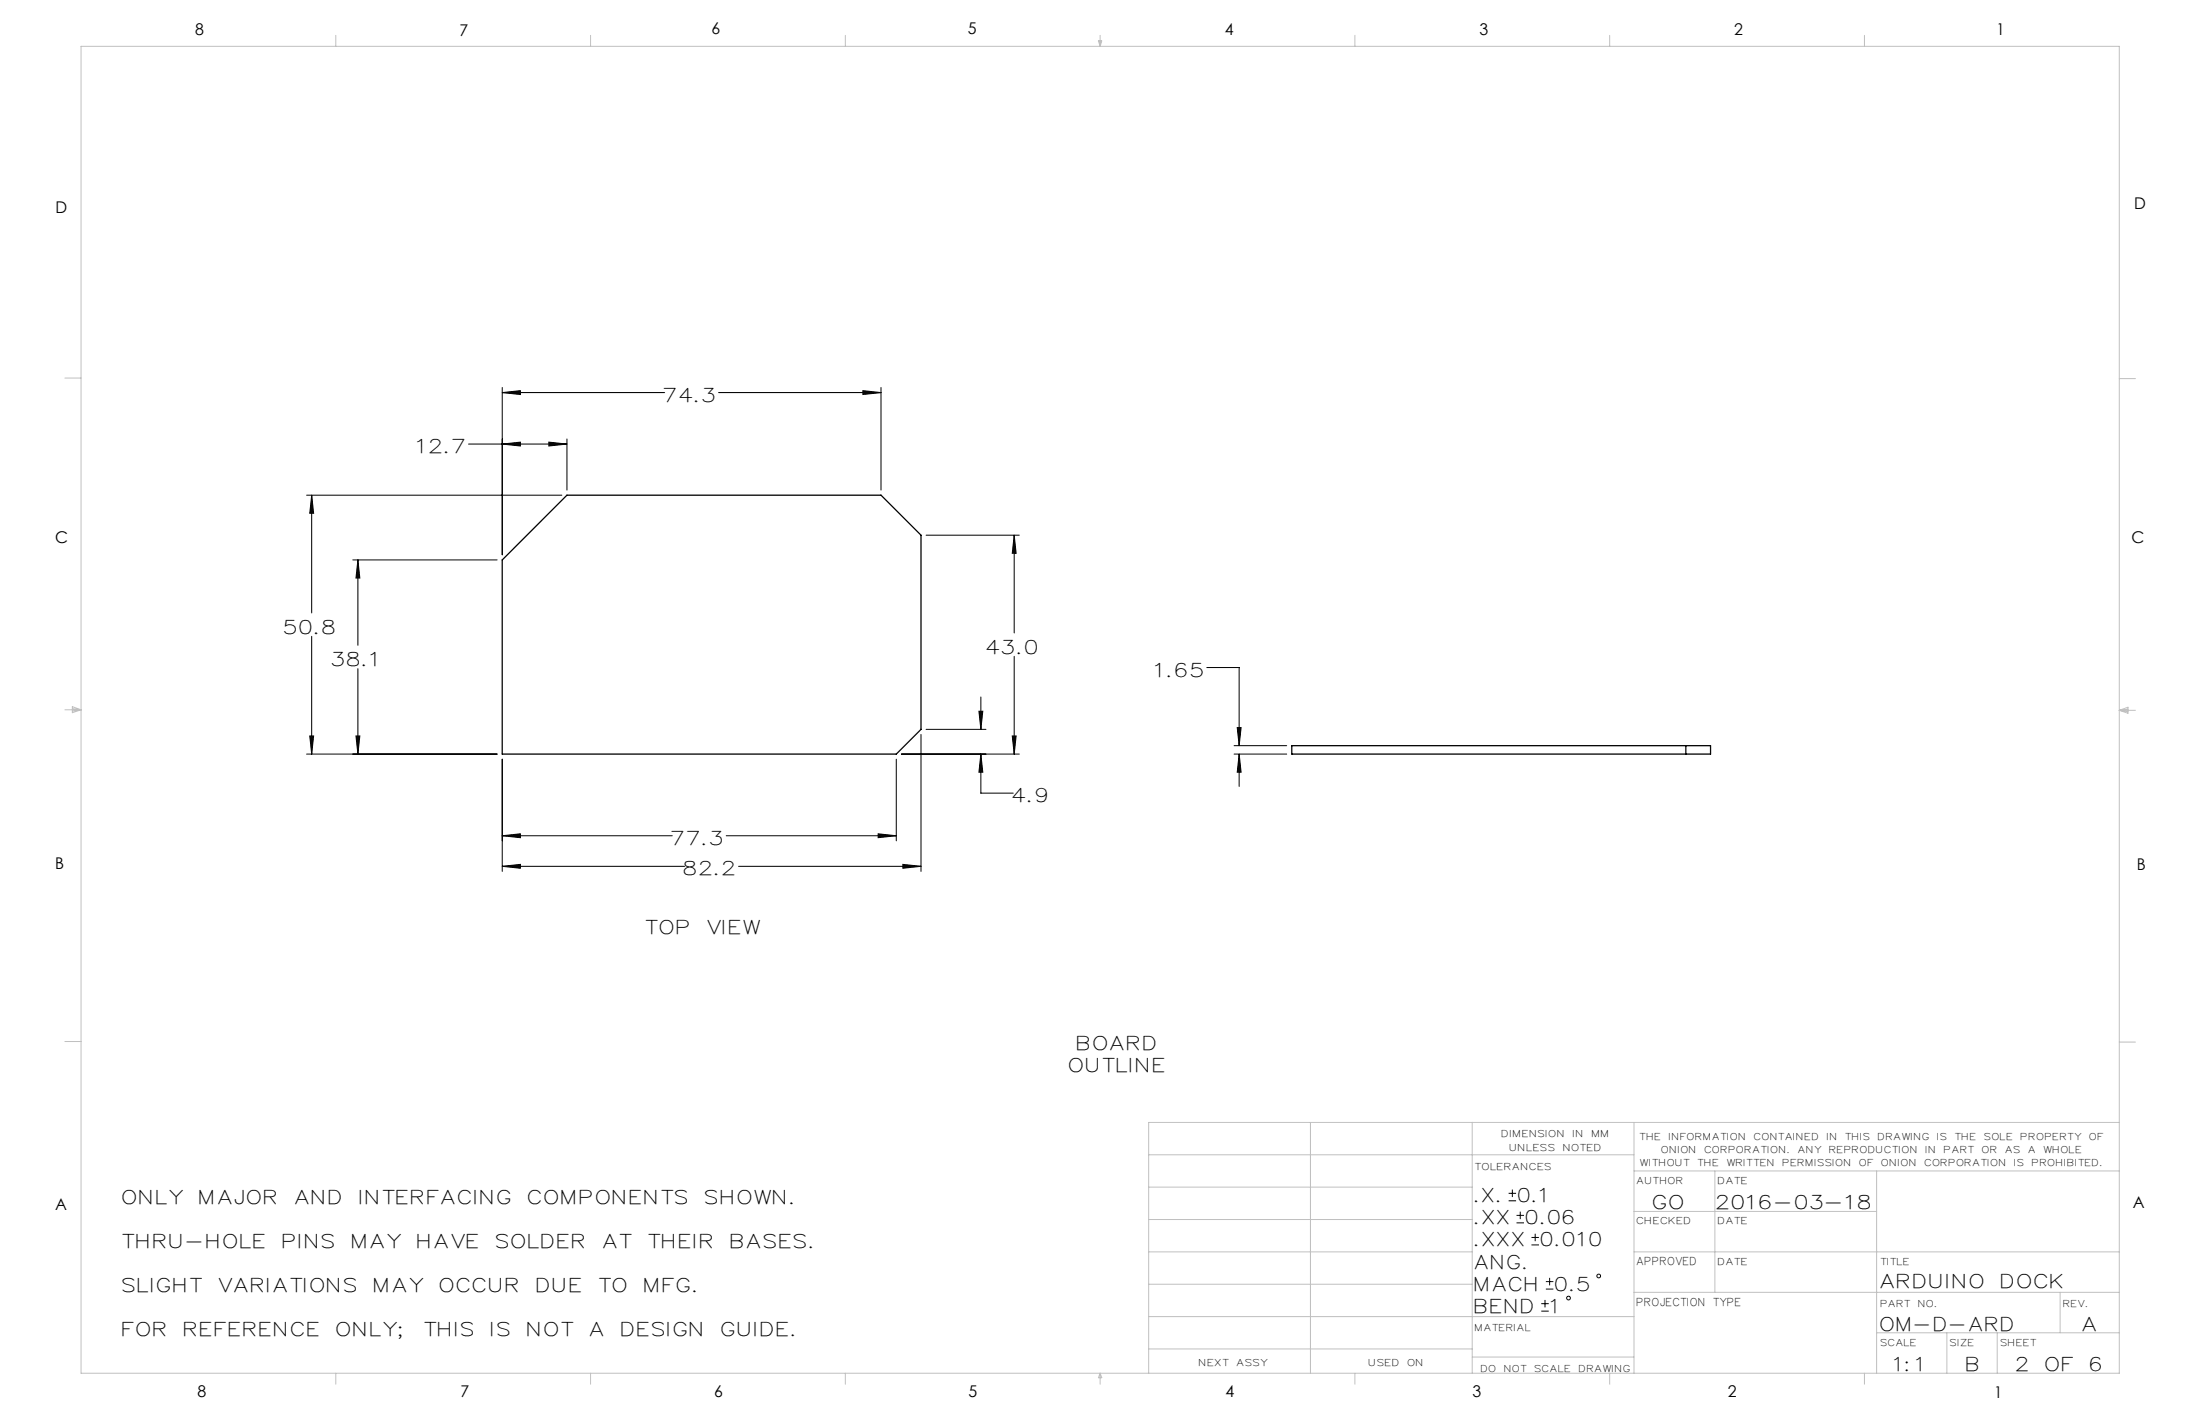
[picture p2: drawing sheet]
<svg xmlns="http://www.w3.org/2000/svg" width="432mm" height="279mm" viewBox="0 0 432 279" stroke-linecap="round" stroke-linejoin="round" font-family="sans-serif">
<g fill="none" stroke="#000" stroke-width=".2">
<path d="M98.6 77l3.5-.4v.8zM98.6 76v32.9M98.6 77h31.9M141 77h31.9M169.4 76.6l3.5 .4-3.5 .4zM172.9 76v20.2M60.2 97.2h50.1M61.2 97.2l.4 3.5h-.8zM61.2 97.2v23.1M92 87.1h19.3M98.6 87.1l3.5-.4v.8zM107.7 86.7l3.6 .4-3.6 .4z"/>
<path d="M111.3 86.1v10.1M69.2 109.9h28.4M70.2 109.9l.4 3.5h-.7zM70.2 109.9v16.7M181.8 105h18.3M199.1 105l.3 3.6h-.7zM199.1 105v19.2M61.2 124.8v23.2M70.2 131.2v16.8M192.1 139.6h.8l-.4 3.5zM192.5 136.8v6.3M199.1 128.8v19.2"/>
<path d="M236.9 131h6.3v15.3M60.2 148h37.4M60.8 144.4h.8l-.4 3.6zM69.9 144.4h.7l-.4 3.6zM98.6 149v22M175.9 149v16M176.9 148h23.2M180.8 144.1v26.9M181.8 143.1h11.7M192.5 148l.4 3.5h-.8zM192.5 148v7.6h6.4M198.7 144.4h.7l-.3 3.6z"/>
<path d="M242.2 148h10.3M242.2 146.3h10.3M242.8 142.8h.8l-.4 3.5zM243.2 148l.4 3.5h-.8zM243.2 148v6.3M98.6 170l3.5-.4v.8zM98.6 164l3.5-.4v.8zM98.6 170h35.8M98.6 164h33.4M142.5 164h33.4M145 170h35.8M172.4 163.6l3.5 .4-3.5 .4z"/>
<path d="M177.2 169.6l3.6 .4-3.6 .4zM296.1 235.6h1.5M296.1 234.1h1.5M296.8 233.4v1.5M297.7 239.9h1.4M297.7 238.5h1.4M298.4 237.7v1.5M300.6 244.3h1.5M300.6 242.8h1.5M301.3 242.1v1.4M302.5 257.3h1.5M302.5 255.8h1.5"/>
<path d="M303.2 255.1v1.4M303.4 252.9h1.5M303.4 251.5h1.5M304.1 250.7v1.5"/>
<circle cx="307.9" cy="254.7" r=".37"/>
<circle cx="313.8" cy="250.4" r=".37"/>
</g>
<g fill="none" stroke="#c0c0c0" stroke-width=".2">
<path d="M15.9 9.1h400.1v260.3h-400.1zM65.9 6.9v2.2M115.9 6.9v2.2M165.9 6.9v2.2M215.6 8h.6l-.3 1.1zM215.7 8l.2 1.1M215.9 6.9v2.2M216 8l-.1 1.1M265.9 6.9v2.2M315.9 6.9v2.2M365.9 6.9v2.2M12.7 74.2h3.2"/>
<path d="M416 74.3h3.1M12.7 139.3h3.2M14.2 139l1.7 .3M14.2 138.7l1.7 .6-1.7 .5zM15.9 139.3l-1.7 .2M416 139.4h3.1M416 139.4l1.7-.6v1.1zM416 139.4l1.7 .2M417.7 139.1l-1.7 .3M12.7 204.4h3.2M416 204.5h3.1M225.5 226.6h95.2"/>
<path d="M225.5 239.3h63.5M225.5 232.9h63.5M257.2 220.2v49.2M289 220.2v49.2M320.7 220.2v49.2M320.7 237.7h47.6M320.7 229.8h95.3M336.6 229.8v23.8M368.3 229.8v39.6M416 220.2h-190.5v49.2M225.5 258.3h95.2M225.5 245.6h63.5"/>
<path d="M225.5 252h63.5M320.7 253.6h95.3M320.7 245.6h95.3M404.3 253.6v7.9M65.9 269.4v2.2M115.9 269.4v2.2M165.9 269.4v2.2M215.9 269.4v2.2M215.9 269.4l.3 .9h-.6zM225.5 264.7h63.5M265.9 269.4v2.2M289 266.3h31.7"/>
<path d="M315.9 269.4v2.2M365.9 269.4v2.2M368.3 261.5h47.7M382.1 261.5v7.9M392 261.5v7.9"/>
</g>
<path d="M98.6 170l3.5-.4v.8zM177.2 169.6l3.6 .4-3.6 .4zM69.9 144.4h.7l-.4 3.6zM70.2 109.9l.4 3.5h-.7zM61.2 97.2l.4 3.5h-.8zM60.8 144.4h.8l-.4 3.6zM199.1 105l.3 3.6h-.7zM198.7 144.4h.7l-.3 3.6zM98.6 87.1l3.5-.4v.8zM107.7 86.7l3.6 .4-3.6 .4zM98.6 77l3.5-.4v.8zM169.4 76.6l3.5 .4-3.5 .4zM98.6 164l3.5-.4v.8zM172.4 163.6l3.5 .4-3.5 .4zM192.5 148l.4 3.5h-.8zM192.1 139.6h.8l-.4 3.5zM242.8 142.8h.8l-.4 3.5zM243.2 148l.4 3.5h-.8z" fill="#000"/>
<path d="M98.6 109.9l12.7-12.7h61.6l7.9 7.8v38.1l-4.9 4.9h-77.3zM253.5 146.3h82.2v1.7h-82.2zM330.9 146.3v1.7" fill="none" stroke="#000" stroke-width=".25"/>
<g font-size="3.7">
<text x="130.5" y="78.8">74.3</text>
<text x="82" y="88.9">12.7</text>
<text x="55.9" y="124.3">50.8</text>
<text x="65.3" y="130.7">38.1</text>
<text x="193.8" y="128.3">43.0</text>
<text x="226.9" y="132.7">1.65</text>
<text x="198.9" y="157.4">4.9</text>
<text x="132" y="165.7">77.3</text>
<text x="134.4" y="171.8">82.2</text>
<text x="126.9" y="183.3">TOP</text>
<text x="139" y="183.3">VIEW</text>
<text x="211.5" y="206">BOARD</text>
<text x="210" y="210.3">OUTLINE</text>
<text x="24.2" y="236.2">ONLY</text>
<text x="39.3" y="236.2">MAJOR</text>
<text x="58" y="236.2">AND</text>
<text x="70.7" y="236.2">INTERFACING</text>
<text x="103.8" y="236.2">COMPONENTS</text>
<text x="138.6" y="236.2">SHOWN.</text>
<text x="289.6" y="235.9">.X.</text>
<text x="298.1" y="235.9">0.1</text>
<text x="324.6" y="237.1">GO</text>
<text x="337" y="237.1">2016-03-18</text>
<text x="24.2" y="244.9">THRU-HOLE</text>
<text x="55.6" y="244.9">PINS</text>
<text x="69.2" y="244.9">MAY</text>
<text x="82.1" y="244.9">HAVE</text>
<text x="97.5" y="244.9">SOLDER</text>
<text x="118.5" y="244.9">AT</text>
<text x="127.4" y="244.9">THEIR</text>
<text x="143.6" y="244.9">BASES.</text>
<text x="289.6" y="244.6">.XXX</text>
<text x="289.6" y="240.2">.XX</text>
<text x="299.6" y="240.2">0.06</text>
<text x="302.6" y="244.6">0.010</text>
<text x="289.6" y="248.9">ANG.</text>
<text x="24.2" y="253.5">SLIGHT</text>
<text x="43.1" y="253.5">VARIATIONS</text>
<text x="73.6" y="253.5">MAY</text>
<text x="86.4" y="253.5">OCCUR</text>
<text x="105.5" y="253.5">DUE</text>
<text x="117.7" y="253.5">TO</text>
<text x="126.6" y="253.5">MFG.</text>
<text x="289.6" y="257.6">BEND</text>
<text x="289.6" y="253.2">MACH</text>
<text x="304.5" y="257.6">1</text>
<text x="305.4" y="253.2">0.5</text>
<text x="369.2" y="252.8">ARDUINO</text>
<text x="392.9" y="252.8">DOCK</text>
<text x="24.2" y="262.2">FOR</text>
<text x="36.3" y="262.2">REFERENCE</text>
<text x="66.2" y="262.2">ONLY;</text>
<text x="83.4" y="262.2">THIS</text>
<text x="96.6" y="262.2">IS</text>
<text x="103.7" y="262.2">NOT</text>
<text x="115.9" y="262.2">A</text>
<text x="122.1" y="262.2">DESIGN</text>
<text x="141.7" y="262.2">GUIDE.</text>
<text x="369.2" y="261.2">OM-D-ARD</text>
<text x="408.9" y="261.2">A</text>
<text x="371.9" y="269.1">1:1</text>
<text x="386.1" y="269.1">B</text>
<text x="395.9" y="269.1">2</text>
<text x="401.6" y="269.1">OF</text>
<text x="410.4" y="269.1">6</text>
</g>
<g font-size="3.2">
<text x="38.3" y="6.9">8</text>
<text x="90.2" y="7">7</text>
<text x="139.7" y="6.8">6</text>
<text x="190" y="6.8">5</text>
<text x="240.4" y="6.8">4</text>
<text x="290.4" y="6.9">3</text>
<text x="340.4" y="6.8">2</text>
<text x="391.9" y="6.9">1</text>
<text x="10.9" y="41.8">D</text>
<text x="418.9" y="41">D</text>
<text x="10.9" y="106.5">C</text>
<text x="418.4" y="106.6">C</text>
<text x="10.8" y="170.4">B</text>
<text x="419.4" y="170.8">B</text>
<text x="10.8" y="237.4">A</text>
<text x="418.6" y="237">A</text>
<text x="38.8" y="274.1">8</text>
<text x="90.4" y="274.1">7</text>
<text x="140.2" y="274.1">6</text>
<text x="190.1" y="274.1">5</text>
<text x="240.5" y="274.1">4</text>
<text x="289" y="274.1">3</text>
<text x="339.1" y="274.1">2</text>
<text x="391.4" y="274.4">1</text>
</g>
<g font-size="2.1">
<text x="321.3" y="248.2">APPROVED</text>
<text x="321.3" y="256.3">PROJECTION TYPE</text>
</g>
<g font-size="1.8">
<text x="294.9" y="223.2">DIMENSION</text>
<text x="296.4" y="225.8">UNLESS</text>
<text x="306.9" y="225.8">NOTED</text>
<text x="308.8" y="223.2">IN</text>
<text x="312.5" y="223.2">MM</text>
<text x="321.9" y="223.6">THE</text>
<text x="326.2" y="226.2">ONION</text>
<text x="327.7" y="223.6">INFORMATION</text>
<text x="334.7" y="226.2">CORPORATION.</text>
<text x="344.4" y="223.6">CONTAINED</text>
<text x="353" y="226.2">ANY</text>
<text x="358.7" y="223.6">IN</text>
<text x="359.1" y="226.2">REPRODUCTION</text>
<text x="362.3" y="223.6">THIS</text>
<text x="368.7" y="223.6">DRAWING</text>
<text x="378.1" y="226.2">IN</text>
<text x="380.4" y="223.6">IS</text>
<text x="381.7" y="226.2">PART</text>
<text x="383.8" y="223.6">THE</text>
<text x="389.1" y="226.2">OR</text>
<text x="389.6" y="223.6">SOLE</text>
<text x="393.7" y="226.2">AS</text>
<text x="396.7" y="223.6">PROPERTY</text>
<text x="398.2" y="226.2">A</text>
<text x="401.2" y="226.2">WHOLE</text>
<text x="410.2" y="223.6">OF</text>
<text x="289.6" y="229.5">TOLERANCES</text>
<text x="321.3" y="232.2">AUTHOR</text>
<text x="322" y="228.8">WITHOUT</text>
<text x="333.3" y="228.8">THE</text>
<text x="337.3" y="232.2">DATE</text>
<text x="339" y="228.8">WRITTEN</text>
<text x="350" y="228.8">PERMISSION</text>
<text x="365" y="228.8">OF</text>
<text x="369.4" y="228.8">ONION</text>
<text x="377.9" y="228.8">CORPORATION</text>
<text x="395.5" y="228.8">IS</text>
<text x="398.9" y="228.8">PROHIBITED.</text>
<text x="321.3" y="240.1">CHECKED</text>
<text x="337.3" y="240.1">DATE</text>
<text x="337.3" y="248.2">DATE</text>
<text x="369.2" y="248.2">TITLE</text>
<text x="369.2" y="256.4">PART</text>
<text x="376.6" y="256.4">NO.</text>
<text x="405.1" y="256.4">REV.</text>
<text x="289.6" y="261.1">MATERIAL</text>
<text x="235.4" y="268">NEXT</text>
<text x="242.8" y="268">ASSY</text>
<text x="268.8" y="268">USED</text>
<text x="276.4" y="268">ON</text>
<text x="290.8" y="269.1">DO</text>
<text x="295.3" y="269.1">NOT</text>
<text x="301.3" y="269.1">SCALE</text>
<text x="310" y="269.1">DRAWING</text>
<text x="369.2" y="264">SCALE</text>
<text x="382.8" y="264">SIZE</text>
<text x="392.8" y="264">SHEET</text>
</g>
</svg>
